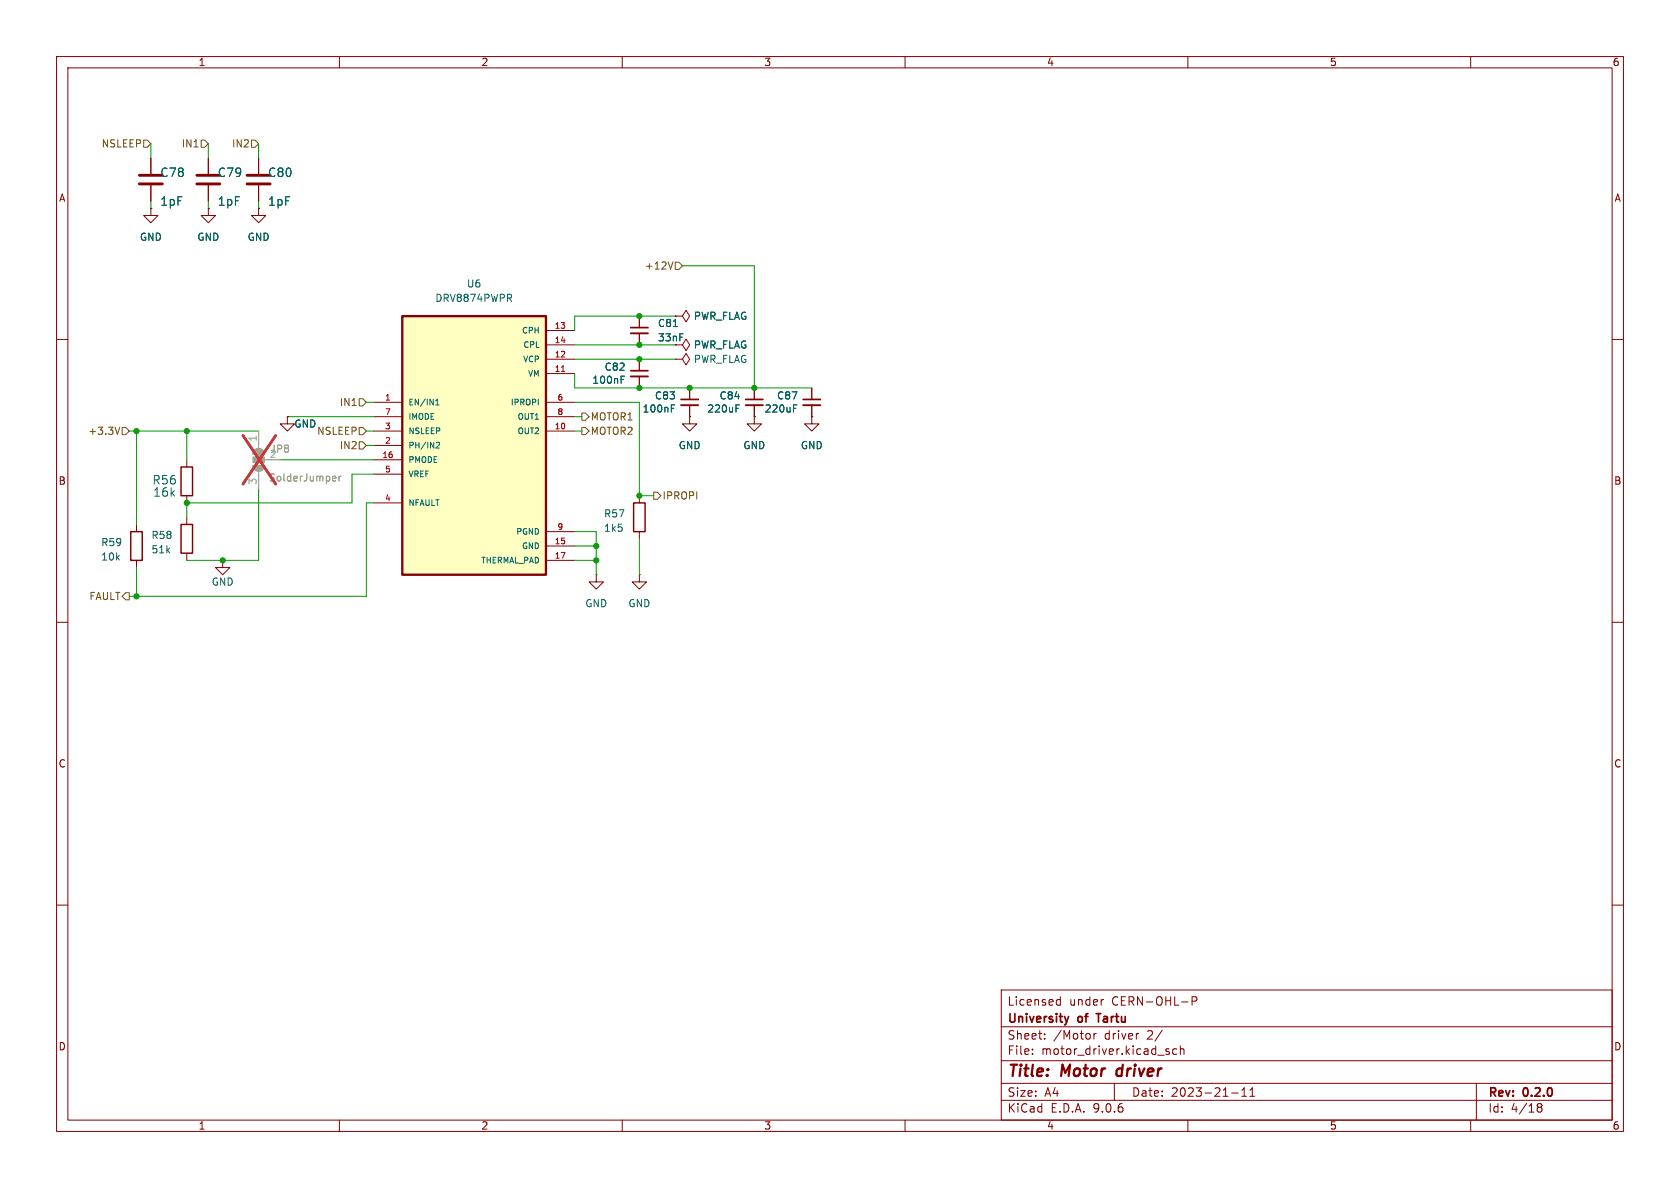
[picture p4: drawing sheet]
<svg xmlns="http://www.w3.org/2000/svg" width="297mm" height="210mm" viewBox="0 0 297 210" stroke-linecap="round" stroke-linejoin="round" font-family="sans-serif">
<g fill="none" stroke="#840000" stroke-width=".18">
<path d="M10 10h277v190h-277zM12 12h273v186h-273zM60 10v2M110 10v2M160 10v2M210 10v2M260 10v2M26.7 36.8v1.3h1.2l-1.2 1.3-1.3-1.3h1.3M26.7 36.8h.1M26.7 27.9v2.8M26.7 32.8v2.8M36.8 36.8v1.3h1.3l-1.3 1.3-1.2-1.3h1.2"/>
<path d="M36.8 36.8h.1M36.8 27.9v2.8M36.8 32.8v2.8M45.7 36.8v1.3h1.3l-1.3 1.3-1.3-1.3h1.3M45.7 36.8h.1M45.7 27.9v2.8M45.7 32.8v2.8M113 55.9v2M113 58.9v2.1M119.4 55.9h1.2l.7-1 .6 1-.6 1-.7-1M119.4 55.9h.1M10 60h2"/>
<path d="M50.8 73.7v1.2h1.3l-1.3 1.3-1.3-1.3h1.3M50.8 73.7h.1M113 63.5v2M113 66.5v2.1M119.4 63.5h1.2l.7-1 .6 1-.6 1-.7-1M119.4 63.5h.1M119.4 61h1.2l.7-1.1 .6 1.1-.6 1-.7-1M121.9 68.6v2M121.9 71.6v2.1M133.3 73.7v1.2h1.3l-1.3 1.3-1.2-1.3h1.2M133.3 73.7h.1M133.3 68.6v2"/>
<path d="M133.3 71.6v2.1M143.5 73.7v1.2h1.3l-1.3 1.3-1.3-1.3h1.3M143.5 73.7h.1M143.5 68.6v2M143.5 71.6v2.1M285 60h2M24.1 92.7v1.3M24.1 99.1v1.2M33 81.3v1.3M33 87.6v1.3M33 91.4v1.3M33 97.8v1.3"/>
<path d="M39.4 99.1v1.2h1.2l-1.2 1.3-1.3-1.3h1.3M39.4 99.1h.1M113 87.6v1.3M113 94v1.3M10 110h2M105.4 101.6v1.3h1.3l-1.3 1.2-1.3-1.2h1.3M105.4 101.6h.1M113 101.6v1.3h1.3l-1.3 1.2-1.2-1.2h1.2M113 101.6h.1M285 110h2M10 160h2M177 175h108v23h-108z"/>
<path d="M186.9 177.6h.6M186.9 176.8h.6M187.5 176.2v1.5M195 176.7h.1M210.7 177l.8-.1 .1-.2-.1-.4-.2-.1h-.6v1.5M285 160h2M60 198v2M110 198v2M160 198v2M177 194.5h108M177 191.5h108M177 187.5h108"/>
<path d="M177 181.5h108M182.5 186.3v.1M182.5 185.5v.1M184.7 183.6v.1M184.7 182.8v.1M193.4 182.7v1M193.8 182.7l-.3 .1-.1 .2M197 191.5v3M201.2 182.7h.1M206.2 185.8l.5 .2v.1v.2l-.5 .1M206.2 185.5h.5M208 185.5l-.4-.1-.3 .3v.4l.2 .2h.5"/>
<path d="M208.7 185.5l.2-.1 .3 .1 .1 .9M208.7 184.9v1.5M210 198v2M217.7 193.2h1.2M219.5 193.8h.9M219.5 192.7l.5-.4v1.5M221 193.8h.8M221 192.7l.4-.4v1.5M260 198v2M261 191.5v6.5M271.7 195.5l.3 .2M271.7 195.4l.3-.3 .5 .1 .1 .3-.3 .2"/>
<path d="M272 195.7h.3M272 195.7l-.3 .3M272.3 195.7l.3 .3-.1 .5-.5 .1-.3-.3"/>
</g>
<path d="M197.5 189.1l-.2 .7 .4 .4" fill="none" stroke="#840000" stroke-width=".4"/>
<path d="M111.5 57.9h3.1M111.5 65.5h3.1M120.4 70.6h3M131.8 70.6h3.1M142 70.6h3M188.9 179.7l-.3 1M193.8 179.2h.8" fill="none" stroke="#840000" stroke-width=".3"/>
<path d="M111.5 58.9h3.1M111.5 66.5h3.1M120.4 71.6h3M131.8 71.6h3.1M142 71.6h3" fill="none" stroke="#840000" stroke-width=".33"/>
<path d="M119 57.7h.8M109.8 67.1h.4M109.8 66.5h.6M118.7 72.2h.4M118.7 71.6h.6M130.1 72.2h.4M130.1 71.6h.6M140.3 72.2h.4M140.3 71.6h.6" fill="none" stroke="#006464" stroke-width=".18"/>
<path d="M23.1 94h2v5.1h-2zM32 92.7h2v5.1h-2zM32 82.6h2v5h-2zM112 88.9h2v5.1h-2z" fill="none" stroke="#840000" stroke-width=".25"/>
<path d="M24.6 31h4.1M24.6 32.5h4.1M34.8 31h4.1M34.8 32.5h4.1M43.7 31h4.1M43.7 32.5h4.1" fill="none" stroke="#840000" stroke-width=".51"/>
<path d="M71.1 55.9h25.4v45.7h-25.4z" fill="#ffffc2"/>
<path d="M71.1 55.9h25.4v45.7h-25.4z" fill="none" stroke="#840000" stroke-width=".41"/>
<g fill="none" stroke="#840000" stroke-width=".18">
<path d="M26.7 36.8h.1M26.7 27.9v2.8M26.7 32.8v2.8M36.8 36.8h.1M36.8 27.9v2.8M36.8 32.8v2.8M45.7 36.8h.1M45.7 27.9v2.8M45.7 32.8v2.8M96.5 58.4h5.1M113 55.9v2M113 58.9v2.1"/>
<path d="M119.4 55.9h.1M50.8 73.7h.1M66 71.1h5.1M66 73.7h5.1M66 76.2h5.1M66 78.7h5.1M96.5 71.1h5.1M96.5 73.7h5.1M96.5 76.2h5.1M96.5 61h5.1M96.5 63.5h5.1M96.5 66h5.1"/>
<path d="M113 63.5v2M113 66.5v2.1M121.9 73.7v1.2h1.3l-1.3 1.3-1.3-1.3h1.3M121.9 73.7h.1M121.9 68.6v2M121.9 71.6v2.1M133.3 73.7h.1M133.3 68.6v2M133.3 71.6v2.1M143.5 73.7h.1M143.5 68.6v2M143.5 71.6v2.1"/>
<path d="M66 81.3h5.1M66 83.8h5.1M66 88.9h5.1M96.5 94h5.1M96.5 96.5h5.1M96.5 99.1h5.1"/>
</g>
<g fill="none" stroke="#006464" stroke-width=".18">
<path d="M90 52.7l.4 .6M90.3 52.1l.1 .2-.1 .3M119 57.7h.8M77 71.6h.6M77 70.9l.3-.3v1M77.1 78.3l.4-.1 .2 .3-.6 .7h.6M109.8 67.1h.4M109.8 66.5h.6M118.7 72.2h.4M118.7 71.6h.6M130.1 72.2h.4M130.1 71.6h.6"/>
<path d="M140.3 72.2h.4M140.3 71.6h.6"/>
</g>
<path d="M99.3 65.7h.5" fill="none" stroke="#a90000" stroke-width=".18"/>
<path d="M45 79.6a1.02 1.02 0 0 1 1.1-.3 1.02 1.02 0 0 1 .6 1h-2zM45.7 76.2v3M44.7 82.3h2a1.02 1.02 0 0 1-1 1 1.02 1.02 0 0 1-1-1zM45.7 83.3v3.1M46.7 81.3h2.8" fill="none" stroke="#a1a1a1" stroke-width=".18"/>
<g fill="#a1a1a1" stroke="#a1a1a1" stroke-width=".18">
<path d="M45.2 80.3h1v.5h-1z"/>
<path d="M45 79.6a1.02 1.02 0 0 1 1.1-.3 1.02 1.02 0 0 1 .6 1h-2z"/>
<path d="M44.7 80.8h2v1h-2z"/>
<path d="M44.7 82.3h2a1.02 1.02 0 0 1-1 1 1.02 1.02 0 0 1-1-1z"/>
</g>
<path d="M59 84.2h.3l.1 .3-.6 .1M59.3 85h-.3M59.9 84.2v.8M60.3 84.2l-.4 .2" fill="none" stroke="#989898" stroke-width=".18"/>
<path d="M43 77l5.7 8.6M48.7 77l-5.7 8.6" fill="none" stroke="#e12e31" stroke-width=".46"/>
<g fill="none" stroke="#725600" stroke-width=".18">
<path d="M25.4 24.8h.6l.7 .6-.7 .6h-.6zM35.6 24.8h.6l.6 .6-.6 .6h-.6zM44.4 24.8h.7l.6 .6-.6 .6h-.7zM119 46.3l-.5 1.3M119.4 46.4h.6l.6 .6-.6 .6h-.6zM21.2 75.5l-.4 1.3M21.6 75.6h.6l.7 .6-.7 .6h-.6zM63.5 75.6h.6l.7 .6-.7 .6h-.6zM63.5 78.1h.6l.7 .6-.7 .7h-.6zM63.5 70.5h.6l.7 .6-.7 .7h-.6zM102.9 75.6h.6l.6 .6-.6 .6h-.6zM102.9 73h.6l.6 .7-.6 .6h-.6z"/>
<path d="M115.6 87h.6l.6 .6-.6 .7h-.6zM22.2 104.8h.7v1.2h-.7l-.6-.6z"/>
</g>
<g fill="none" stroke="#009600" stroke-width=".18">
<path d="M26.7 25.4v2.5M26.7 35.6v1.2M36.8 25.4v2.5M36.8 35.6v1.2M45.7 25.4v2.5M45.7 35.6v1.2M119.4 55.9h-17.8v2.5M120.6 47h12.7v21.6M22.9 76.2h22.8M24.1 76.2v16.5M33 76.2v5.1M50.8 73.7h15.2"/>
<path d="M64.8 78.7h1.2M64.8 76.2h1.2M64.8 71.1h1.2M101.6 76.2h1.3M101.6 66v2.6h41.9M101.6 73.7h1.3M101.6 71.1h11.4v16.5h2.6M101.6 63.5h17.8M101.6 61h17.8M45.7 86.4v12.7h-12.7M49.5 81.3h16.5M66 88.9h-1.2v16.5h-41.9"/>
<path d="M66 83.8h-3.8v5.1h-29.2v2.5M101.6 99.1h3.8M101.6 94h3.8v7.6M101.6 96.5h3.8M113 95.3v6.3M24.1 100.3v5.1"/>
</g>
<g fill="#009600" stroke="#009600" stroke-width=".18">
<circle cx="113" cy="87.6" r=".46"/>
<circle cx="113" cy="68.6" r=".46"/>
<circle cx="113" cy="61" r=".46"/>
<circle cx="113" cy="55.9" r=".46"/>
<circle cx="105.4" cy="96.5" r=".46"/>
<circle cx="105.4" cy="99.1" r=".46"/>
<circle cx="133.3" cy="68.6" r=".46"/>
<circle cx="121.9" cy="68.6" r=".46"/>
<circle cx="113" cy="63.5" r=".46"/>
<circle cx="24.1" cy="105.4" r=".46"/>
<circle cx="39.4" cy="99.1" r=".46"/>
<circle cx="24.1" cy="76.2" r=".46"/>
<circle cx="33" cy="76.2" r=".46"/>
<circle cx="33" cy="88.9" r=".46"/>
</g>
<g font-size="2.8" fill="#840000">
<text x="178" y="190.9">Title:</text>
<text x="187.7" y="190.9">Motor</text>
<text x="198.3" y="190.9">driver</text>
</g>
<g font-size="2.1" fill="#006464">
<text x="28.2" y="31.5">C78</text>
<text x="38.4" y="31.5">C79</text>
<text x="47.3" y="31.5">C80</text>
<text x="28.2" y="36.6">1pF</text>
<text x="38.4" y="36.6">1pF</text>
<text x="47.3" y="36.6">1pF</text>
<text x="26.8" y="85.8">R56</text>
<text x="27" y="88">16k</text>
</g>
<g font-size="2.1" fill="#840000">
<text x="178" y="178">Licensed</text>
<text x="189" y="178">under</text>
<text x="196.6" y="178">CERN-OHL-P</text>
<text x="178" y="184">Sheet:</text>
<text x="178" y="181.2">University</text>
<text x="186.2" y="184">/Motor</text>
<text x="190.7" y="181.2">of</text>
<text x="194.6" y="181.2">Tartu</text>
<text x="195.3" y="184">driver</text>
<text x="203" y="184">2/</text>
<text x="178" y="186.7">File:</text>
<text x="184.1" y="186.7">motor_driver.kicad_sch</text>
<text x="178" y="196.9">KiCad</text>
<text x="178" y="194.1">Size:</text>
<text x="184.7" y="194.1">A4</text>
<text x="185.7" y="196.9">E.D.A.</text>
<text x="193.3" y="196.9">9.0.6</text>
<text x="200" y="194.1">Date:</text>
<text x="207" y="194.1">2023-21-11</text>
<text x="263" y="194.3">Rev:</text>
<text x="263" y="196.9">Id:</text>
<text x="267.1" y="196.9">4/18</text>
<text x="269.4" y="194.3">0.2.0</text>
</g>
<g font-size="1.8" fill="#840000">
<text x="35" y="11.9">1</text>
<text x="85" y="11.9">2</text>
<text x="135" y="11.9">3</text>
<text x="185" y="11.9">4</text>
<text x="235" y="11.9">5</text>
<text x="285" y="11.9">6</text>
<text x="10.3" y="35.9">A</text>
<text x="285.3" y="35.9">A</text>
<text x="116.2" y="60.6">33nF</text>
<text x="10.3" y="85.9">B</text>
<text x="285.3" y="85.9">B</text>
<text x="10.3" y="135.9">C</text>
<text x="285.3" y="135.9">C</text>
<text x="10.3" y="185.9">D</text>
<text x="285.3" y="185.9">D</text>
<text x="35" y="199.9">1</text>
<text x="85" y="199.9">2</text>
<text x="135" y="199.9">3</text>
<text x="185" y="199.9">4</text>
<text x="235" y="199.9">5</text>
<text x="285" y="199.9">6</text>
</g>
<g font-size="1.8" fill="#725600">
<text x="17.9" y="26.3">NSLEEP</text>
<text x="32" y="26.3">IN1</text>
<text x="40.9" y="26.3">IN2</text>
<text x="113.9" y="47.9">+12V</text>
<text x="60" y="72">IN1</text>
<text x="15.5" y="77.1">+3.3V</text>
<text x="56" y="77.1">NSLEEP</text>
<text x="104.3" y="77.1">MOTOR2</text>
<text x="104.3" y="74.5">MOTOR1</text>
<text x="60" y="79.6">IN2</text>
<text x="117" y="88.5">IPROPI</text>
<text x="15.7" y="106.3">FAULT</text>
</g>
<g font-size="1.8" fill="#006464">
<text x="24.6" y="42.8">GND</text>
<text x="34.8" y="42.8">GND</text>
<text x="43.7" y="42.8">GND</text>
<text x="76.9" y="53.6">DRV8874PWPR</text>
<text x="82.4" y="51">U6</text>
<text x="116.2" y="58">C81</text>
<text x="122.6" y="56.7">PWR_FLAG</text>
<text x="106.8" y="65.7">C82</text>
<text x="122.6" y="64.4">PWR_FLAG</text>
<text x="122.6" y="61.8">PWR_FLAG</text>
<text x="104.6" y="68">100nF</text>
<text x="115.7" y="70.8">C83</text>
<text x="127.1" y="70.8">C84</text>
<text x="137.3" y="70.8">C87</text>
<text x="51.9" y="75.8">GND</text>
<text x="113.5" y="73.1">100nF</text>
<text x="124.9" y="73.1">220uF</text>
<text x="135.1" y="73.1">220uF</text>
<text x="119.9" y="79.6">GND</text>
<text x="131.3" y="79.6">GND</text>
<text x="141.5" y="79.6">GND</text>
<text x="26.7" y="95.5">R58</text>
<text x="106.7" y="94.2">1k5</text>
<text x="106.7" y="91.7">R57</text>
<text x="17.8" y="99.3">10k</text>
<text x="17.8" y="96.7">R59</text>
<text x="26.7" y="98">51k</text>
<text x="37.3" y="103.7">GND</text>
<text x="103.4" y="107.5">GND</text>
<text x="111" y="107.5">GND</text>
</g>
<g font-size="1.8" fill="#aaa">
<text x="45.5" y="78.2" transform="rotate(-90 45.5 78.2)">1</text>
<text x="47.6" y="81">2</text>
<text x="45.5" y="85.8" transform="rotate(-90 45.5 85.8)">3</text>
</g>
<g font-size="1.8" fill="#989898">
<text x="47.7" y="80.2">JP8</text>
<text x="47.4" y="85.3">SolderJumper</text>
</g>
<g font-size="1.4" fill="#006464">
<text x="92.2" y="59.2">CPH</text>
<text x="92.3" y="64.2">VCP</text>
<text x="92.4" y="61.7">CPL</text>
<text x="72.1" y="71.9">EN/IN1</text>
<text x="90.2" y="71.9">IPROPI</text>
<text x="93.2" y="66.8">VM</text>
<text x="72.1" y="74.4">IMODE</text>
<text x="72.1" y="76.9">NSLEEP</text>
<text x="91.4" y="74.4">OUT1</text>
<text x="91.4" y="76.9">OUT2</text>
<text x="72.1" y="79.5">PH/IN2</text>
<text x="72.1" y="82">PMODE</text>
<text x="72.1" y="84.6">VREF</text>
<text x="72.1" y="89.6">NFAULT</text>
<text x="91.1" y="94.7">PGND</text>
<text x="84.9" y="99.8">THERMAL_PAD</text>
<text x="92.2" y="97.3">GND</text>
</g>
<g font-size="1.4" fill="#a90000">
<text x="98" y="58.2">13</text>
<text x="98" y="60.7">14</text>
<text x="98" y="63.2">12</text>
<text x="98" y="65.8">11</text>
<text x="68" y="70.9">1</text>
<text x="98.4" y="70.9">6</text>
<text x="68" y="73.4">7</text>
<text x="68" y="75.9">3</text>
<text x="98" y="75.9">10</text>
<text x="98.4" y="73.4">8</text>
<text x="67.5" y="81">16</text>
<text x="68" y="78.5">2</text>
<text x="68" y="83.6">5</text>
<text x="68" y="88.6">4</text>
<text x="98.4" y="93.7">9</text>
<text x="98" y="96.3">15</text>
<text x="98" y="98.8">17</text>
</g>
</svg>
